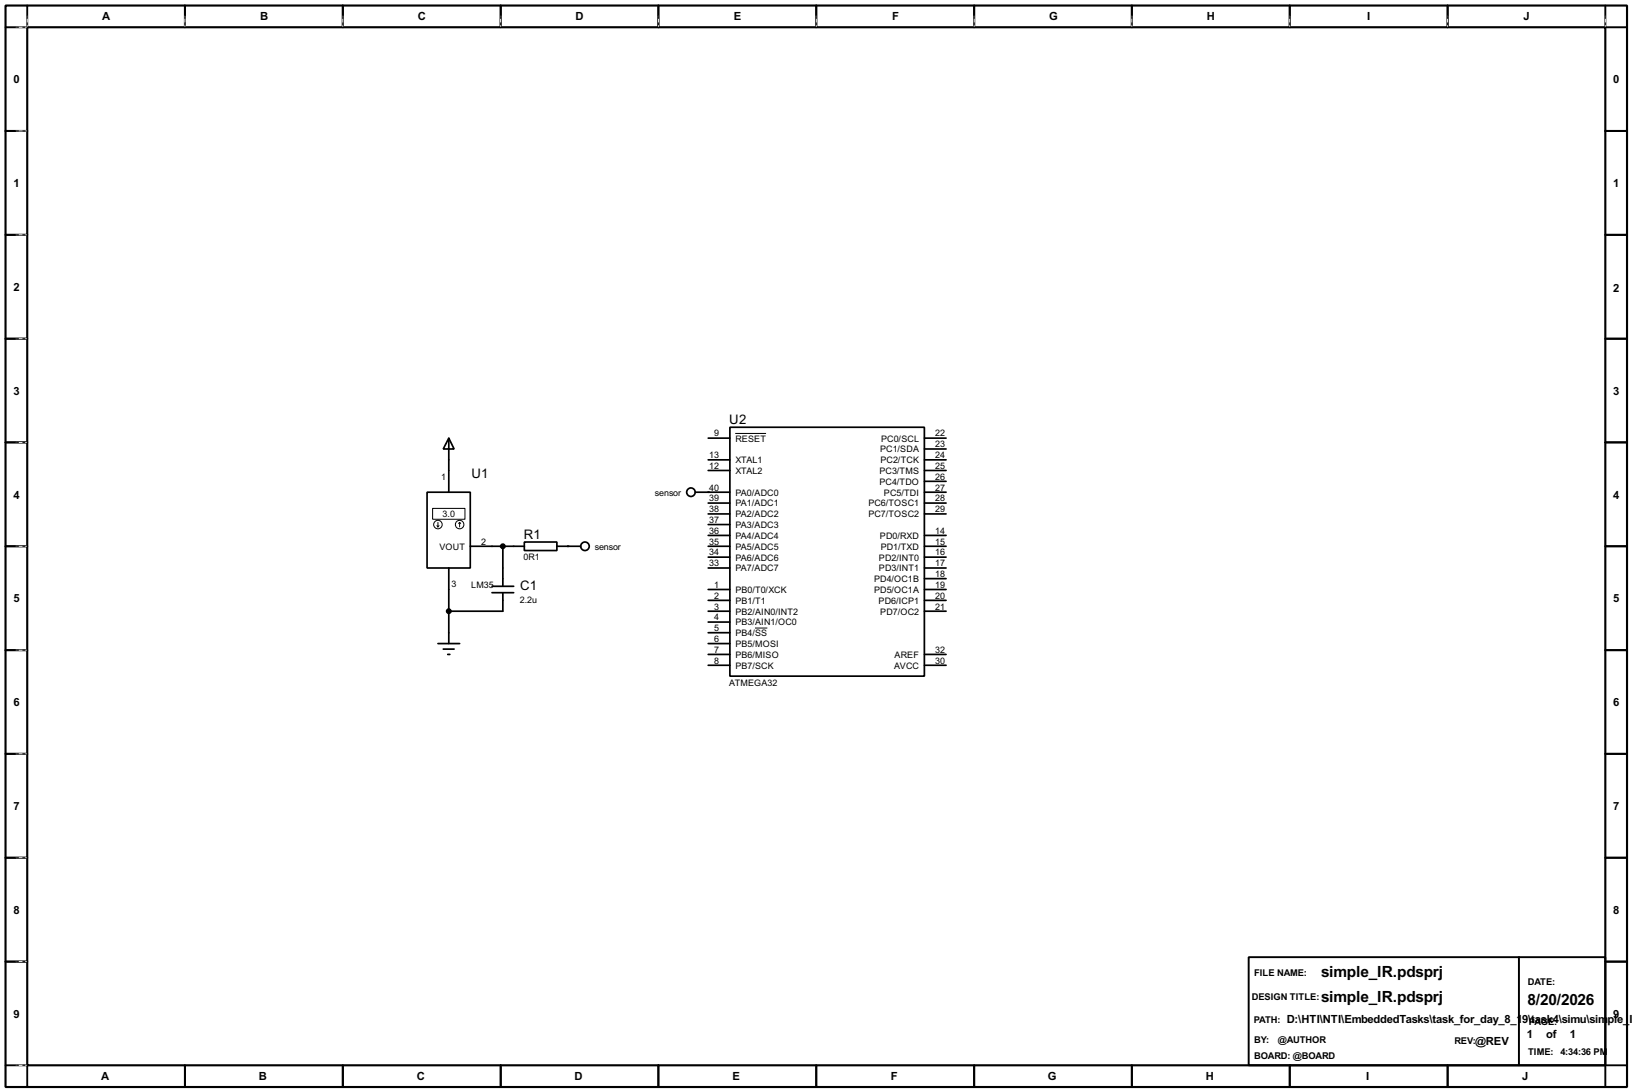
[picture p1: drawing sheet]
<svg xmlns="http://www.w3.org/2000/svg" width="383mm" height="256mm" viewBox="0 0 383 256" stroke-linecap="round" stroke-linejoin="round" font-family="sans-serif">
<path d="M1.3 1.3h381v254h-381zM6.4 6.4h370.8v243.8h-370.8z" fill="none" stroke="#000" stroke-width=".5"/>
<g fill="none" stroke="#000" stroke-width=".45">
<path d="M6.4 1.3v5.1h-5.1M43.5 1.3v5.1M80.6 1.3v5.1M117.7 1.3v5.1M154.7 1.3v5.1M191.8 1.3v5.1M228.9 1.3v5.1M266 1.3v5.1M303.1 1.3v5.1M340.2 1.3v5.1M377.2 1.3v5.1h5.1M1.3 30.8h5.1"/>
<path d="M377.2 30.8h5.1M1.3 55.2h5.1M377.2 55.2h5.1M1.3 79.6h5.1M377.2 79.6h5.1M1.3 103.9h5.1M377.2 103.9h5.1M1.3 128.3h5.1M377.2 128.3h5.1M1.3 152.7h5.1M377.2 152.7h5.1M1.3 177.1h5.1"/>
<path d="M377.2 177.1h5.1M1.3 201.5h5.1M377.2 201.5h5.1M1.3 225.9h5.1M293.4 224.8h83.8v25.4h-83.8zM356.9 224.8v25.4M377.2 225.9h5.1M1.3 250.2h5.1v5.1M43.5 250.2v5.1M80.6 250.2v5.1M117.7 250.2v5.1M154.7 250.2v5.1"/>
<path d="M191.8 250.2v5.1M228.9 250.2v5.1M266 250.2v5.1M303.1 250.2v5.1M340.2 250.2v5.1M382.3 250.2h-5.1v5.1"/>
</g>
<g fill="none" stroke="#fff" stroke-width=".23">
<path d="M3.9 6.4h2.3M6.4 3.9v2.3M43.5 3.9v2.3M80.6 3.9v2.3M117.7 3.9v2.3M154.7 3.9v2.3M191.8 3.9v2.3M228.9 3.9v2.3M266 3.9v2.3M303.1 3.9v2.3M340.2 3.9v2.3M377.2 3.9v2.3"/>
<path d="M3.9 30.8h2.3M3.9 55.2h2.3M3.9 79.6h2.3M3.9 103.9h2.3M3.9 128.3h2.3M3.9 152.7h2.3M3.9 177.1h2.3M3.9 201.5h2.3M3.9 225.9h2.3M3.9 250.2h2.3"/>
</g>
<g fill="none" stroke="#000" stroke-width=".23" stroke-dasharray=".5 1">
<path d="M3.9 6.4h2.3M6.4 3.9v2.3M43.5 3.9v2.3M80.6 3.9v2.3M117.7 3.9v2.3M154.7 3.9v2.3M191.8 3.9v2.3M228.9 3.9v2.3M266 3.9v2.3M303.1 3.9v2.3M340.2 3.9v2.3M377.2 3.9v2.3"/>
<path d="M3.9 30.8h2.3M3.9 55.2h2.3M3.9 79.6h2.3M3.9 103.9h2.3M3.9 128.3h2.3M3.9 152.7h2.3M3.9 177.1h2.3M3.9 201.5h2.3M3.9 225.9h2.3M3.9 250.2h2.3"/>
</g>
<g fill="none" stroke="#000" stroke-width=".4">
<path d="M100.4 115.6h10.1v17.8h-10.1zM105.5 102.9l1.2 2.6h-2.5zM105.5 102.9v12.7M163.4 115.6h8.1M166.4 102.9h5.1M166.4 110.5h5.1M166.4 108h5.1M166.4 118.2h5.1M171.5 100.4h45.7v58.4h-45.7zM217.2 115.6h5.1M217.2 102.9h5.1M217.2 110.5h5.1"/>
<path d="M217.2 108h5.1M217.2 105.5h5.1M217.2 113.1h5.1M217.2 118.2h5.1M105.5 133.4v17.8M110.5 128.3h12.7M115.6 139.2h5.1M115.6 137.7h5.1M118.2 128.3v9.4M118.2 139.2v4.4h-12.7M123.2 127.3h7.7v2h-7.7zM130.9 128.3h5.6"/>
<path d="M166.4 128.3h5.1M166.4 138.5h5.1M166.4 125.8h5.1M166.4 130.9h5.1M166.4 133.4h5.1M166.4 120.7h5.1M166.4 123.2h5.1M217.2 128.3h5.1M217.2 138.5h5.1M217.2 125.8h5.1M217.2 130.9h5.1M217.2 133.4h5.1"/>
<path d="M217.2 135.9h5.1M217.2 120.7h5.1M102.9 151.2h5.1M104.2 152.5h2.5M105.2 153.7h.5M166.4 143.6h5.1M166.4 151.2h5.1M166.4 153.7h5.1M166.4 141h5.1M166.4 146.1h5.1M166.4 148.6h5.1M166.4 156.3h5.1"/>
<path d="M217.2 143.6h5.1M217.2 153.7h5.1M217.2 141h5.1M217.2 156.3h5.1"/>
<circle cx="162.3" cy="115.6" r="1"/>
<circle cx="137.4" cy="128.3" r="1"/>
</g>
<g fill="#000">
<circle cx="166.4" cy="115.6" r=".2"/>
<circle cx="133.4" cy="128.3" r=".2"/>
</g>
<g fill="none" stroke="#000" stroke-width=".23">
<path d="M101.7 119.4h7.6v2.6h-7.6zM172.8 101.8h7.2M102.7 123.5l.2 .3M102.9 122.7v1.1M103.2 123.5l-.3 .3M108 122.7l-.2 .3M108 122.7l.3 .3M108 122.7v1.1M177.4 147.5h2.9"/>
<circle cx="102.9" cy="123.2" r="1"/>
<circle cx="108" cy="123.2" r="1"/>
</g>
<g fill="#000" stroke="#000" stroke-width=".4">
<circle cx="118.1" cy="128.3" r=".5"/>
<circle cx="105.4" cy="143.6" r=".5"/>
</g>
<g font-size="4.1">
<text x="310.4" y="229.5">simple_IR.pdsprj</text>
<text x="310.4" y="235.4">simple_IR.pdsprj</text>
<text x="359" y="236.1">8/20/2026</text>
</g>
<g font-size="3.5">
<text x="171.4" y="99.6">U2</text>
<text x="110.8" y="112.3">U1</text>
<text x="123.1" y="126.5">R1</text>
<text x="122.2" y="138.6">C1</text>
</g>
<g font-size="3">
<text x="24" y="4.6">A</text>
<text x="61.1" y="4.6">B</text>
<text x="98.2" y="4.6">C</text>
<text x="135.2" y="4.6">D</text>
<text x="172.4" y="4.6">E</text>
<text x="209.6" y="4.6">F</text>
<text x="246.5" y="4.6">G</text>
<text x="283.6" y="4.6">H</text>
<text x="321.2" y="4.6">I</text>
<text x="358" y="4.6">J</text>
<text x="3.2" y="19.5">0</text>
<text x="379.1" y="19.5">0</text>
<text x="3.2" y="44">1</text>
<text x="379.1" y="44">1</text>
<text x="3.2" y="68.4">2</text>
<text x="379.1" y="68.6">2</text>
<text x="3.2" y="92.7">3</text>
<text x="379.1" y="92.7">3</text>
<text x="3.2" y="117.1">4</text>
<text x="379.1" y="117.1">4</text>
<text x="3.2" y="141.5">5</text>
<text x="379.1" y="141.5">5</text>
<text x="3.2" y="165.9">6</text>
<text x="379.1" y="165.9">6</text>
<text x="3.2" y="190.3">7</text>
<text x="379.1" y="190.3">7</text>
<text x="3.2" y="214.7">8</text>
<text x="379.1" y="214.7">8</text>
<text x="3.2" y="239.1">9</text>
<text x="379.1" y="239.1">9</text>
<text x="302.3" y="240.4">D:\HTI\NTI\EmbeddedTasks\task_for_day_8_1</text>
<text x="346.7" y="245.5">@REV</text>
<text x="357.7" y="240.4">9\task4\simu\sim</text>
<text x="358.8" y="243.9">1</text>
<text x="363.3" y="243.9">of</text>
<text x="368.9" y="243.9">1</text>
<text x="377.8" y="240.4">ple_</text>
<text x="382.8" y="240.4">I</text>
<text x="23.8" y="253.8">A</text>
<text x="60.8" y="253.8">B</text>
<text x="97.9" y="253.8">C</text>
<text x="135" y="253.8">D</text>
<text x="172.1" y="253.8">E</text>
<text x="209.3" y="253.8">F</text>
<text x="246.2" y="253.8">G</text>
<text x="283.3" y="253.8">H</text>
<text x="321" y="253.8">I</text>
<text x="357.7" y="253.8">J</text>
</g>
<g font-size="2.5">
<text x="294.7" y="229.3">FILE NAME:</text>
<text x="359" y="231.3">DATE:</text>
<text x="294.1" y="234.9">DESIGN TITLE:</text>
<text x="294.6" y="240.2">PATH:</text>
<text x="294.7" y="245">BY:</text>
<text x="300.3" y="245">@AUTHOR</text>
<text x="341.7" y="245.3">REV:</text>
<text x="359.2" y="240.7">PAGE:</text>
<text x="294.7" y="248.7">BOARD: @BOARD</text>
<text x="359" y="247.8">TIME: 4:34:36 PM</text>
</g>
<g font-size="2.4">
<text x="166.7" y="107.6">13</text>
<text x="167.8" y="102.5">9</text>
<text x="172.8" y="103.7">RESET</text>
<text x="206.8" y="106.3">PC1/SDA</text>
<text x="207" y="103.7">PC0/SCL</text>
<text x="219.8" y="102.5">22</text>
<text x="219.8" y="105.1">23</text>
<text x="219.8" y="107.6">24</text>
<text x="103.7" y="112.7">1</text>
<text x="166.7" y="110.1">12</text>
<text x="172.8" y="111.3">XTAL2</text>
<text x="172.8" y="108.8">XTAL1</text>
<text x="206.6" y="111.3">PC3/TMS</text>
<text x="206.6" y="113.9">PC4/TDO</text>
<text x="206.9" y="108.8">PC2/TCK</text>
<text x="219.8" y="110.1">25</text>
<text x="219.8" y="112.7">26</text>
<text x="153.9" y="116.4">sensor</text>
<text x="166.7" y="117.8">39</text>
<text x="166.7" y="115.2">40</text>
<text x="172.8" y="119">PA1/ADC1</text>
<text x="172.8" y="116.4">PA0/ADC0</text>
<text x="204" y="119">PC6/TOSC1</text>
<text x="207.7" y="116.4">PC5/TDI</text>
<text x="219.8" y="115.2">27</text>
<text x="219.8" y="117.8">28</text>
<text x="104" y="121.5">3.0</text>
<text x="166.7" y="125.4">36</text>
<text x="166.7" y="122.8">37</text>
<text x="166.7" y="120.3">38</text>
<text x="172.8" y="124">PA3/ADC3</text>
<text x="172.8" y="121.5">PA2/ADC2</text>
<text x="204" y="121.5">PC7/TOSC2</text>
<text x="219.8" y="125.4">14</text>
<text x="219.8" y="120.3">29</text>
<text x="103.2" y="129.1">VOUT</text>
<text x="113.1" y="127.9">2</text>
<text x="123" y="131.5">0R1</text>
<text x="139.8" y="129.1">sensor</text>
<text x="166.7" y="130.5">34</text>
<text x="166.7" y="127.9">35</text>
<text x="172.8" y="131.7">PA6/ADC6</text>
<text x="172.8" y="129.1">PA5/ADC5</text>
<text x="172.8" y="126.6">PA4/ADC4</text>
<text x="206.5" y="131.7">PD2/INT0</text>
<text x="206.7" y="126.6">PD0/RXD</text>
<text x="206.9" y="129.1">PD1/TXD</text>
<text x="219.8" y="127.9">15</text>
<text x="219.8" y="130.5">16</text>
<text x="106.1" y="137.9">3</text>
<text x="166.7" y="133">33</text>
<text x="172.8" y="134.2">PA7/ADC7</text>
<text x="205.4" y="136.7">PD4/OC1B</text>
<text x="206.5" y="134.2">PD3/INT1</text>
<text x="219.8" y="133">17</text>
<text x="219.8" y="135.5">18</text>
<text x="110.7" y="138.1">LM35</text>
<text x="122.2" y="141.6">2.2u</text>
<text x="167.8" y="138.1">1</text>
<text x="167.8" y="140.6">2</text>
<text x="167.8" y="143.2">3</text>
<text x="172.8" y="139.3">PB0/T0/XCK</text>
<text x="172.8" y="141.8">PB1/T1</text>
<text x="205.4" y="139.3">PD5/OC1A</text>
<text x="206.4" y="141.8">PD6/ICP1</text>
<text x="219.8" y="138.1">19</text>
<text x="219.8" y="140.6">20</text>
<text x="219.8" y="143.2">21</text>
<text x="167.8" y="145.7">4</text>
<text x="167.8" y="148.2">5</text>
<text x="172.8" y="144.4">PB2/AIN0/INT2</text>
<text x="172.8" y="146.9">PB3/AIN1/OC0</text>
<text x="172.8" y="149.4">PB4/SS</text>
<text x="206.8" y="144.4">PD7/OC2</text>
<text x="167.8" y="150.8">6</text>
<text x="167.8" y="153.3">7</text>
<text x="167.8" y="155.9">8</text>
<text x="172.8" y="152">PB5/MOSI</text>
<text x="172.8" y="154.5">PB6/MISO</text>
<text x="210.2" y="154.5">AREF</text>
<text x="219.8" y="153.3">32</text>
<text x="219.8" y="155.9">30</text>
<text x="171.3" y="161">ATMEGA32</text>
<text x="172.8" y="157.1">PB7/SCK</text>
<text x="210.1" y="157.1">AVCC</text>
</g>
</svg>
